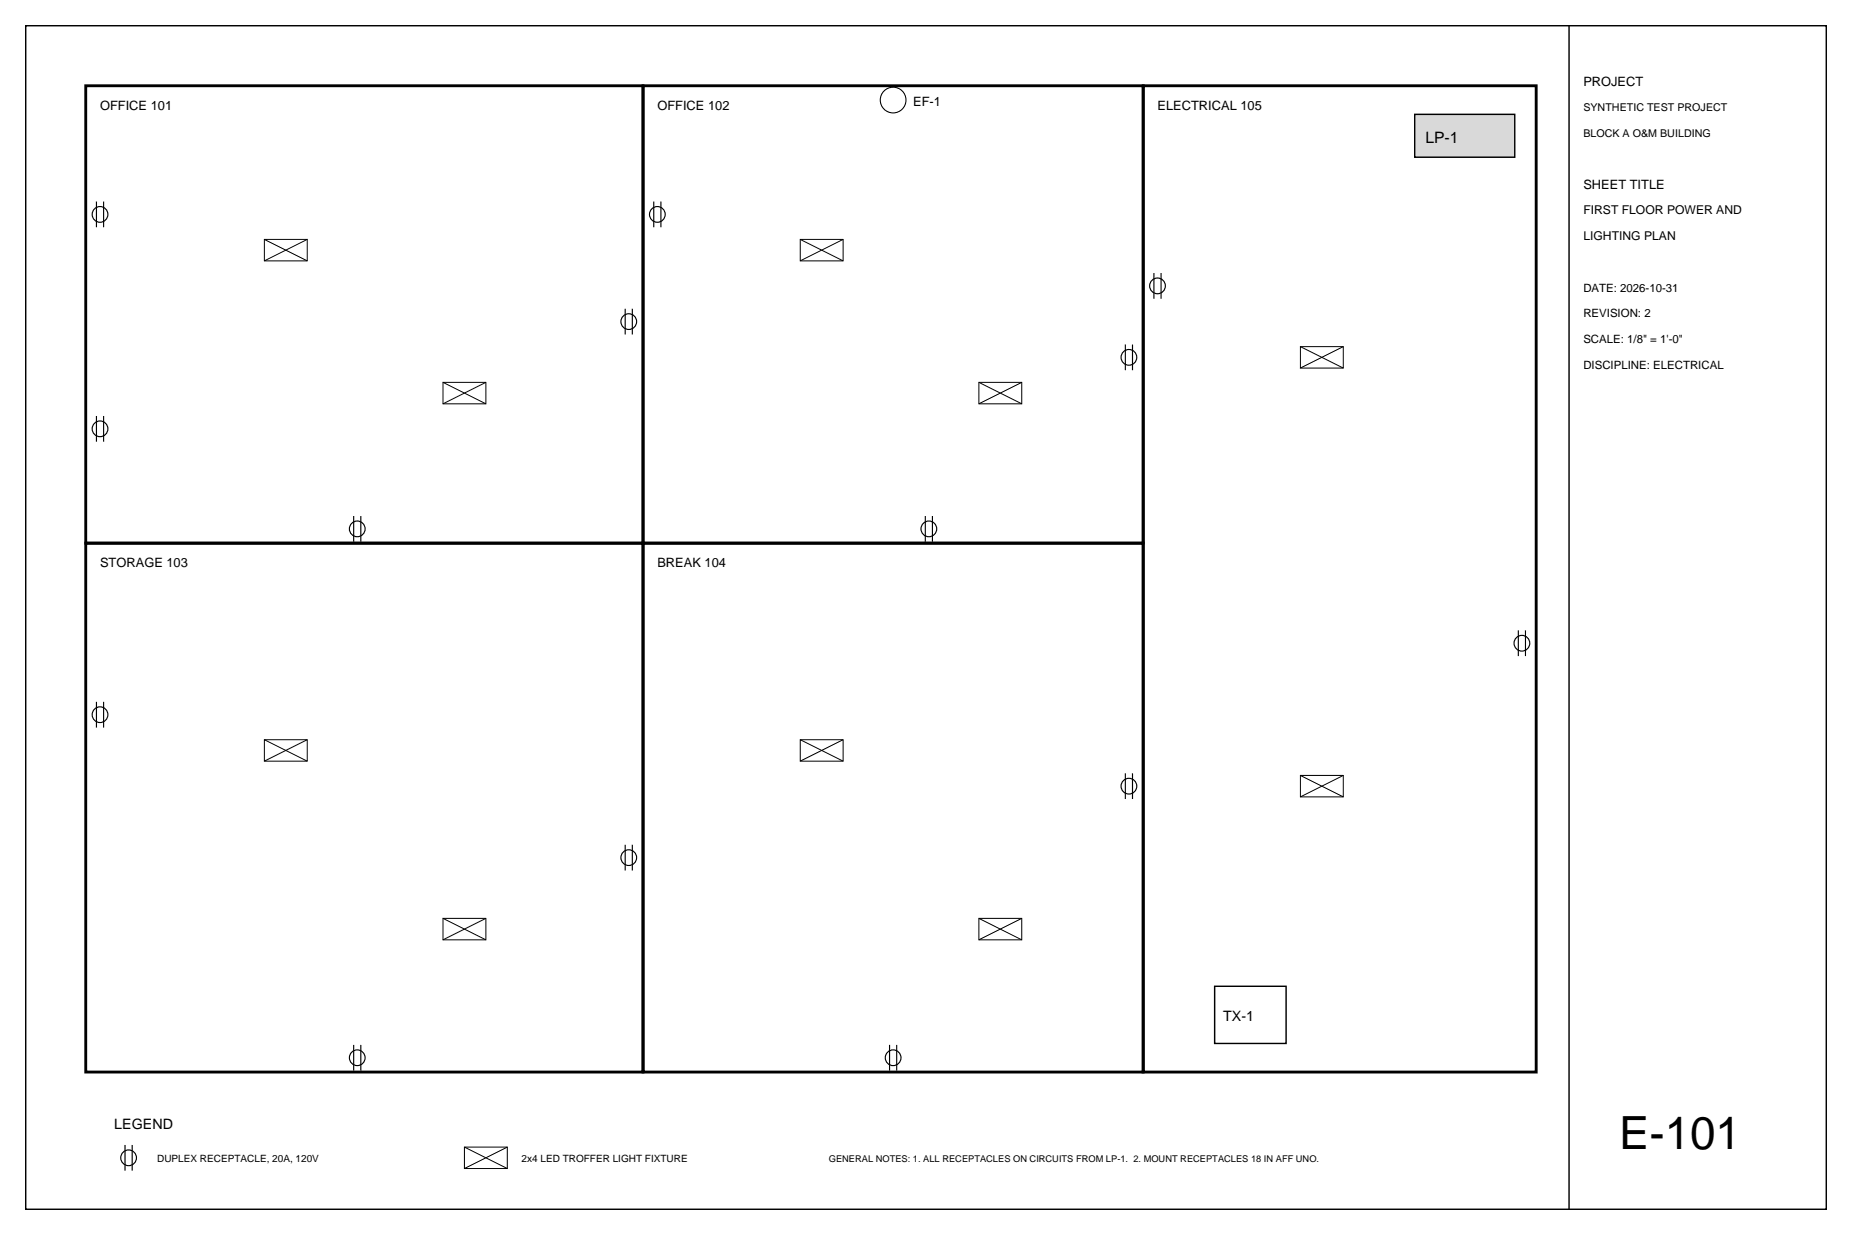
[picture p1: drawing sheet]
<svg xmlns="http://www.w3.org/2000/svg" width="914mm" height="610mm" viewBox="0 0 914 610" stroke-linecap="round" stroke-linejoin="round" font-family="sans-serif">
<path d="M13 13h889v584h-889zM775 13v584" fill="none" stroke="#000" stroke-width=".71" stroke-linecap="butt"/>
<path d="M42 42h275v226h-275zM317 42h247v226h-247zM564 42h194v487h-194zM42 268h275v261h-275zM317 268h247v261h-247z" fill="none" stroke="#000" stroke-width="1.4" stroke-linecap="butt"/>
<g fill="none" stroke="#000" stroke-width=".56">
<path d="M48 99v13M51 99v13M323 99v13M326 99v13M570 135v12M573 135v12M309 152v13M312 152v13M556 170v13M559 170v13M48 205v13M51 205v13"/>
<path d="M175 255v12M178 255v12M457 255v12M460 255v12M750 311v13M753 311v13M48 346v13M51 346v13M556 382v12M559 382v12M309 417v13M312 417v13"/>
<path d="M175 516v12M178 516v12M439 516v12M443 516v12"/>
<circle cx="49" cy="106" r="4"/>
<circle cx="325" cy="106" r="4"/>
<circle cx="310" cy="159" r="4"/>
<circle cx="572" cy="141" r="4"/>
<circle cx="557" cy="176" r="4"/>
<circle cx="49" cy="212" r="4"/>
<circle cx="176" cy="261" r="4"/>
<circle cx="459" cy="261" r="4"/>
<circle cx="751" cy="318" r="4"/>
<circle cx="49" cy="353" r="4"/>
<circle cx="557" cy="388" r="4"/>
<circle cx="310" cy="423" r="4"/>
<circle cx="176" cy="522" r="4"/>
<circle cx="441" cy="522" r="4"/>
</g>
<g fill="none" stroke="#000" stroke-width=".49">
<path d="M131 118h21v11h-21zM131 118l21 11M152 118l-21 11M395 118h21v11h-21zM395 118l21 11M416 118l-21 11M642 171h21v11h-21zM642 171l21 11M663 171l-21 11M219 189h21v10h-21zM219 189l21 10M240 189l-21 10"/>
<path d="M483 189h21v10h-21zM483 189l21 10M504 189l-21 10M131 365h21v11h-21zM131 365l21 11M152 365l-21 11M395 365h21v11h-21zM395 365l21 11M416 365l-21 11M642 383h21v10h-21zM642 383l21 10M663 383l-21 10"/>
<path d="M219 453h21v11h-21zM219 453l21 11M240 453l-21 11M483 453h21v11h-21zM483 453l21 11M504 453l-21 11"/>
</g>
<path d="M698 56h50v22h-50z" fill="#d9d9d9" stroke="#000" stroke-width=".71" stroke-linecap="butt"/>
<path d="M600 487h35v28h-35z" fill="none" stroke="#000" stroke-width=".71" stroke-linecap="butt"/>
<circle cx="441" cy="49" r="6" fill="none" stroke="#000" stroke-width=".53"/>
<g fill="none" stroke="#000" stroke-width=".56">
<path d="M62 565v13M65 565v13"/>
<circle cx="64" cy="572" r="4"/>
</g>
<path d="M229 566h21v11h-21zM229 566l21 11M250 566l-21 11" fill="none" stroke="#000" stroke-width=".49"/>
<text font-size="22.6" x="799" y="567">E-101</text>
<text font-size="7.8" x="704" y="71">LP-1</text>
<g font-size="7.1">
<text x="604" y="504">TX-1</text>
<text x="56" y="557">LEGEND</text>
</g>
<g font-size="6.3">
<text x="782" y="42">PROJECT</text>
<text x="451" y="52">EF-1</text>
<text x="49" y="54">OFFICE 101</text>
<text x="325" y="54">OFFICE 102</text>
<text x="572" y="54">ELECTRICAL 105</text>
<text x="782" y="93">SHEET TITLE</text>
<text x="49" y="280">STORAGE 103</text>
<text x="325" y="280">BREAK 104</text>
</g>
<g font-size="6">
<text x="782" y="106">FIRST FLOOR POWER AND</text>
<text x="782" y="119">LIGHTING PLAN</text>
</g>
<g font-size="5.6">
<text x="782" y="144">DATE: 2026-10-31</text>
<text x="782" y="157">REVISION: 2</text>
<text x="782" y="169">SCALE: 1/8&quot; = 1'-0&quot;</text>
<text x="782" y="182">DISCIPLINE: ELECTRICAL</text>
</g>
<g font-size="5.3">
<text x="782" y="55">SYNTHETIC TEST PROJECT</text>
<text x="782" y="68">BLOCK A O&amp;M BUILDING</text>
</g>
<g font-size="4.9">
<text x="78" y="574">DUPLEX RECEPTACLE, 20A, 120V</text>
<text x="258" y="574">2x4 LED TROFFER LIGHT FIXTURE</text>
</g>
<text font-size="4.6" x="409" y="574">GENERAL NOTES: 1. ALL RECEPTACLES ON CIRCUITS FROM LP-1. 2. MOUNT RECEPTACLES 18 IN AFF UNO.</text>
</svg>
